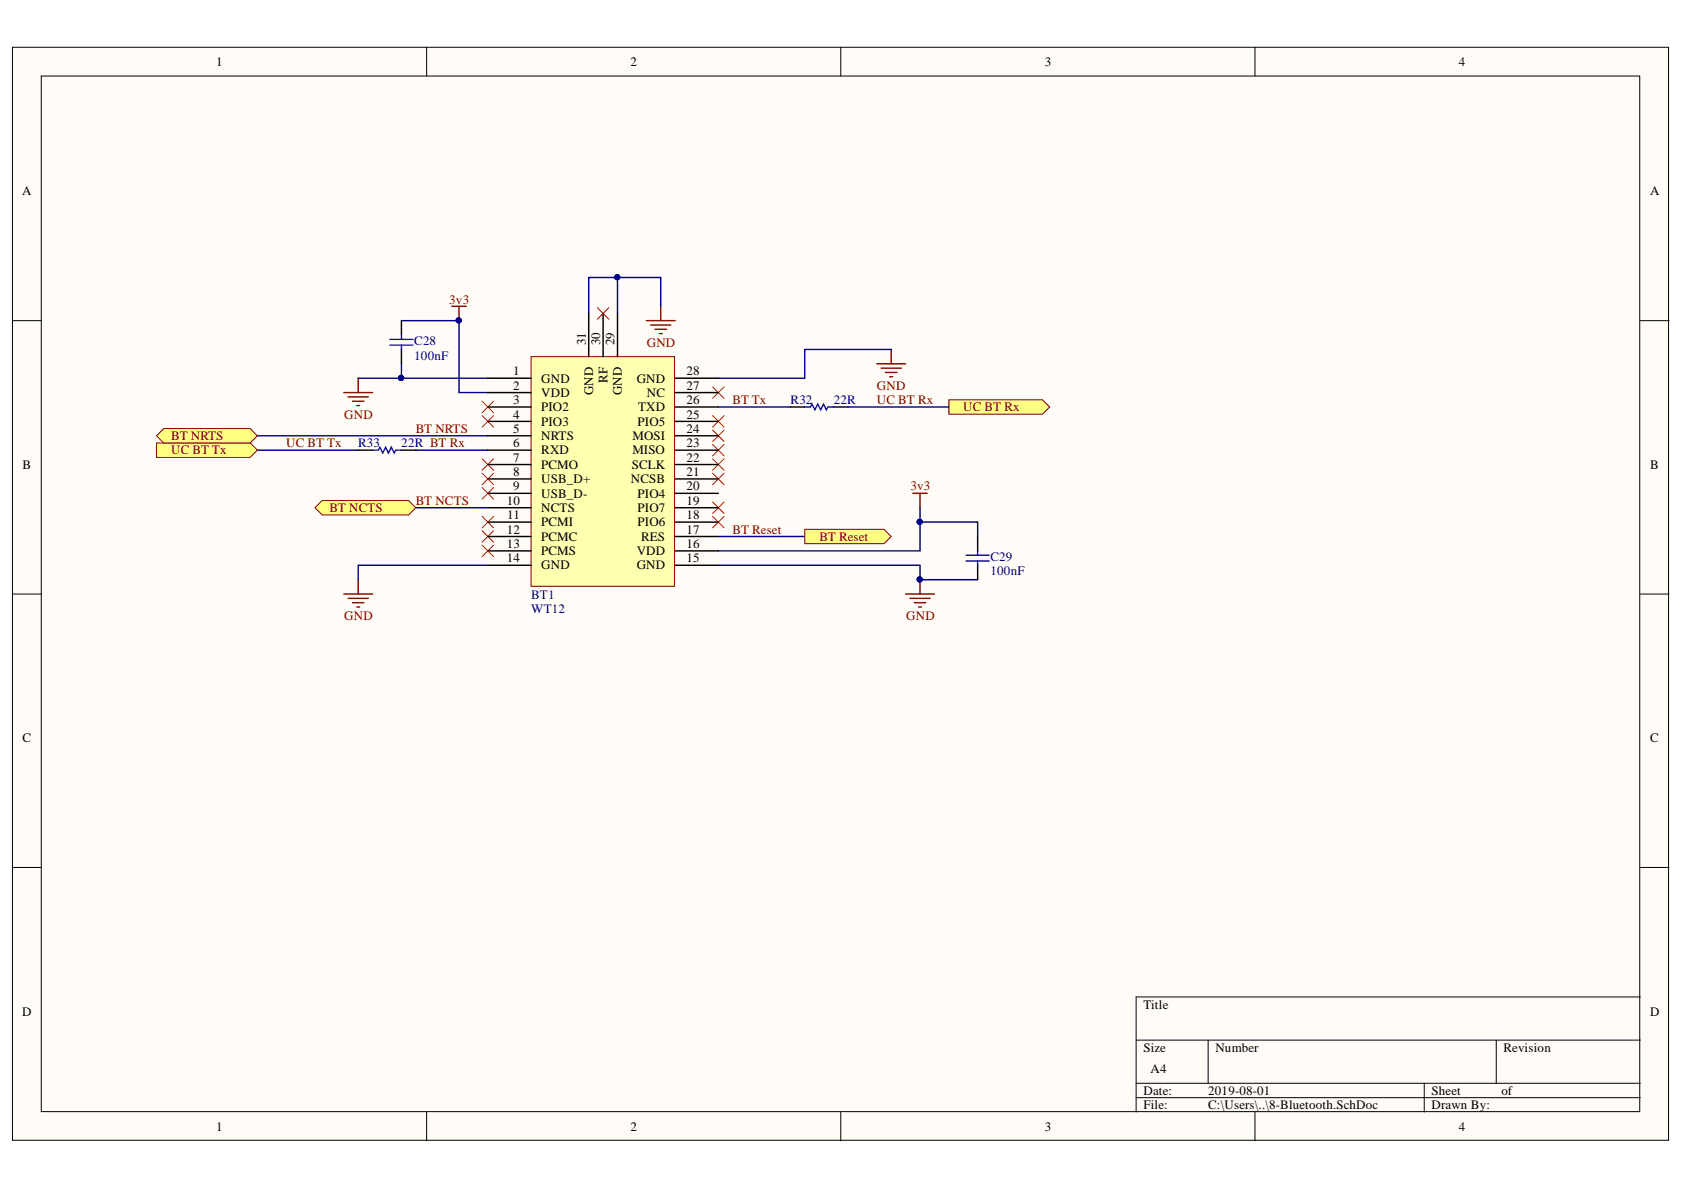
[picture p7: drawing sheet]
<svg xmlns="http://www.w3.org/2000/svg" width="297mm" height="210mm" viewBox="0 0 297 210" stroke-linecap="round" stroke-linejoin="round" font-family="sans-serif">
<g fill="#fffcf8" stroke="#000" stroke-width=".18">
<path d="M2.2 8.3h292.1v192.8h-292.1z"/>
<path d="M7.3 13.4h281.9v182.7h-281.9z"/>
</g>
<g fill="none" stroke="#000" stroke-width=".18">
<path d="M75.3 8.3v5.1M148.3 8.3v5.1M221.4 8.3v5.1M2.2 56.6h5.1M289.3 56.6h5.1M2.2 104.8h5.1M289.3 104.8h5.1M2.2 153h5.1M289.3 153h5.1M289.3 175.9h-88.9v20.3M75.3 196.2v5M148.3 196.2v5"/>
<path d="M200.4 183.5h88.9M200.4 191.1h88.9M200.4 193.6h88.9M213.1 183.5v7.6M221.4 196.2v5M251.2 191.1v5.1M263.9 183.5v7.6"/>
</g>
<g fill="none" stroke="#f00" stroke-width=".18">
<path d="M105.4 54.3l2 2M107.4 54.3l-2 2M85 73.3l2.1 2M85 70.8l2.1 2M87.1 73.3l-2.1 2M87.1 70.8l-2.1 2M125.7 68.2l2 2.1M125.7 73.3l2 2M125.7 75.9l2 2M125.7 78.4l2 2M127.7 68.2l-2 2.1M127.7 73.3l-2 2"/>
<path d="M127.7 75.9l-2 2M127.7 78.4l-2 2M85 96.2l2.1 2M85 93.6l2.1 2M85 91.1l2.1 2M85 86l2.1 2M85 83.5l2.1 2M85 80.9l2.1 2.1M87.1 96.2l-2.1 2M87.1 93.6l-2.1 2M87.1 91.1l-2.1 2M87.1 86l-2.1 2"/>
<path d="M87.1 83.5l-2.1 2M87.1 80.9l-2.1 2.1M125.7 88.5l2 2.1M125.7 91.1l2 2M125.7 80.9l2 2.1M127.7 88.5l-2 2.1M127.7 91.1l-2 2M127.7 80.9l-2 2.1"/>
</g>
<g fill="none" stroke="#800000" stroke-width=".25">
<path d="M114 56.6h5.1M114.8 57.3h3.5M115.5 58.1h2.1M116.3 58.8h.5M116.5 54v2.6M60.6 69.3h5.1M61.4 70h3.6M62.2 70.8h2M62.9 71.5h.5M63.2 66.7v2.6M154.7 64.2h5M155.4 64.9h3.6"/>
<path d="M156.2 65.7h2M156.9 66.5h.6M157.2 61.6v2.6M60.6 104.8h5.1M61.4 105.5h3.6M62.2 106.3h2M62.9 107.1h.5M63.2 102.2v2.6M159.7 104.8h5.1M160.5 105.5h3.6M161.3 106.3h2M162 107.1h.5"/>
<path d="M162.3 102.2v2.6"/>
</g>
<path d="M108.9 48.9v6.4M116.5 54v-5.1h-12.7v6.4M45.4 79.4h17.8M63.2 66.7h22.9M86.1 99.7h-22.9v2.5" fill="none" stroke="#000080" stroke-width=".25"/>
<g fill="#000080" stroke="#000080" stroke-width=".18">
<circle cx="108.9" cy="48.9" r=".46"/>
<circle cx="162.2" cy="102.2" r=".47"/>
<circle cx="70.7" cy="66.7" r=".46"/>
</g>
<path d="M27.6 78.1h16.5l1.3 1.3-1.3 1.3h-16.5z" fill-rule="evenodd" fill="#ffff80" stroke="#800000" stroke-width=".18"/>
<path d="M73.3 79.4h12.8M126.7 71.8h12.7M157.2 61.6h-15.2v5.1h-15.3" fill="none" stroke="#000080" stroke-width=".25"/>
<path d="M167.4 70.5h16.5l1.3 1.3-1.3 1.3h-16.5z" fill-rule="evenodd" fill="#ffff80" stroke="#800000" stroke-width=".18"/>
<path d="M45.4 76.9h40.7M149.6 71.8h17.8M73.3 89.6h12.8" fill="none" stroke="#000080" stroke-width=".25"/>
<g fill="#ffff80" stroke="#800000" stroke-width=".18">
<path d="M27.6 76.9l1.3-1.3h15.2l1.3 1.3-1.3 1.2h-15.2z" fill-rule="evenodd"/>
<path d="M55.6 89.6l1.2-1.3h15.3l1.2 1.3-1.2 1.2h-15.3z" fill-rule="evenodd"/>
</g>
<path d="M79.7 54h2.5M81 54v2.6M161 87h2.6M162.3 87v2.6" fill="none" stroke="#800000" stroke-width=".25"/>
<g fill="#000080" stroke="#000080" stroke-width=".18">
<circle cx="80.9" cy="56.5" r=".46"/>
<circle cx="162.2" cy="92" r=".46"/>
<circle cx="162.2" cy="102.2" r=".47"/>
<circle cx="70.7" cy="66.7" r=".46"/>
</g>
<path d="M70.8 56.6h10.2v12.7h5.1M70.8 64.2v2.5M126.7 99.7h35.6v2.5h10.1M126.7 94.6h15.3M162.3 89.6v2.5M172.4 94.6v-2.5h-10.1v5.1h-35.6" fill="none" stroke="#000080" stroke-width=".25"/>
<path d="M125.7 83.5l2 2M127.7 83.5l-2 2" fill="none" stroke="#f00" stroke-width=".18"/>
<path d="M142 93.4h13.9l1.3 1.2-1.3 1.3h-13.9z" fill-rule="evenodd" fill="#ffff80" stroke="#800000" stroke-width=".18"/>
<path d="M70.8 56.6v2.5M63.2 79.4h2.5M70.8 61.6v2.6M70.8 79.4h2.5M139.4 71.8h2.6M147 71.8h2.6M172.4 94.6v2.6M172.4 99.7v2.5" fill="none" stroke="#000" stroke-width=".25"/>
<path d="M68.8 59.9h4M70.8 59.1v.8M65.7 79.4h1l.3-.5 .5 1 .5-1 .5 1 .5-1 .5 1 .3-.5h1M68.8 60.9h4M70.8 60.9v.7M142 71.8h1l.2-.5 .5 1 .5-1 .6 1 .5-1 .5 1 .2-.5h1M170.4 97.9h4.1M170.4 98.9h4.1M172.4 97.2v.7M172.4 98.9v.8" fill="none" stroke="#00f" stroke-width=".25"/>
<path d="M93.7 62.9h25.3v40.5h-25.3z" fill="#ffffb0" stroke="#800000" stroke-width=".18"/>
<g fill="none" stroke="#000" stroke-width=".25">
<path d="M103.8 55.3v7.6M106.4 55.3v7.6M108.9 55.3v7.6M86.1 66.7h7.6M86.1 69.3h7.6M86.1 71.8h7.6M86.1 74.3h7.6M86.1 76.9h7.6M86.1 79.4h7.6M119.1 66.7h7.6M119.1 69.3h7.6M119.1 71.8h7.6"/>
<path d="M119.1 74.3h7.6M119.1 76.9h7.6M119.1 79.4h7.6M86.1 81.9h7.6M86.1 84.5h7.6M86.1 87h7.6M86.1 89.6h7.6M86.1 92.1h7.6M86.1 94.6h7.6M86.1 97.2h7.6M86.1 99.7h7.6M119.1 81.9h7.6"/>
<path d="M119.1 84.5h7.6M119.1 87h7.6M119.1 89.6h7.6M119.1 92.1h7.6M119.1 94.6h7.6M119.1 97.2h7.6M119.1 99.7h7.6"/>
</g>
<g font-size="2.3">
<text x="38.1" y="11.6">1</text>
<text x="111.2" y="11.6">2</text>
<text x="184.3" y="11.6">3</text>
<text x="257.3" y="11.6">4</text>
<text x="3.9" y="34.5">A</text>
<text x="291.1" y="34.5">A</text>
<text x="103.3" y="60.9" transform="rotate(-90 103.3 60.9)">31</text>
<text x="105.9" y="60.9" transform="rotate(-90 105.9 60.9)">30</text>
<text x="108.4" y="60.9" transform="rotate(-90 108.4 60.9)">29</text>
<text x="90.5" y="66.2">1</text>
<text x="90.5" y="68.8">2</text>
<text x="90.5" y="71.3">3</text>
<text x="95.5" y="67.5">GND</text>
<text x="95.5" y="70">VDD</text>
<text x="104.6" y="69.7" transform="rotate(-90 104.6 69.7)">GND</text>
<text x="107.1" y="67.5" transform="rotate(-90 107.1 67.5)">RF</text>
<text x="109.7" y="69.7" transform="rotate(-90 109.7 69.7)">GND</text>
<text x="112.3" y="67.5">GND</text>
<text x="114.1" y="70">NC</text>
<text x="121.1" y="71.3">26</text>
<text x="121.1" y="68.8">27</text>
<text x="121.1" y="66.2">28</text>
<text x="90.5" y="73.8">4</text>
<text x="90.5" y="76.4">5</text>
<text x="95.5" y="72.6">PIO2</text>
<text x="95.5" y="75.1">PIO3</text>
<text x="95.5" y="77.6">NRTS</text>
<text x="111.5" y="77.6">MOSI</text>
<text x="112.5" y="75.1">PIO5</text>
<text x="112.6" y="72.6">TXD</text>
<text x="121.1" y="76.4">24</text>
<text x="121.1" y="73.8">25</text>
<text x="4" y="82.7">B</text>
<text x="90.5" y="78.9">6</text>
<text x="90.5" y="81.4">7</text>
<text x="90.5" y="84">8</text>
<text x="95.5" y="80.2">RXD</text>
<text x="95.5" y="82.7">PCMO</text>
<text x="111.5" y="82.7">SCLK</text>
<text x="111.5" y="80.2">MISO</text>
<text x="121.1" y="84">21</text>
<text x="121.1" y="81.4">22</text>
<text x="121.1" y="78.9">23</text>
<text x="291.1" y="82.7">B</text>
<text x="89.4" y="89">10</text>
<text x="90.5" y="86.5">9</text>
<text x="95.5" y="85.2">USB_D+</text>
<text x="95.5" y="87.8">USB_D-</text>
<text x="111.3" y="85.2">NCSB</text>
<text x="112.5" y="87.8">PIO4</text>
<text x="121.1" y="89">19</text>
<text x="121.1" y="86.5">20</text>
<text x="89.4" y="94.1">12</text>
<text x="89.5" y="91.6">11</text>
<text x="95.5" y="90.3">NCTS</text>
<text x="95.5" y="92.8">PCMI</text>
<text x="95.5" y="95.4">PCMC</text>
<text x="112.5" y="92.8">PIO6</text>
<text x="112.5" y="90.3">PIO7</text>
<text x="113.1" y="95.4">RES</text>
<text x="121.1" y="94.1">17</text>
<text x="121.1" y="91.6">18</text>
<text x="89.4" y="96.6">13</text>
<text x="89.4" y="99.2">14</text>
<text x="95.5" y="97.9">PCMS</text>
<text x="95.5" y="100.4">GND</text>
<text x="112.3" y="100.4">GND</text>
<text x="112.3" y="97.9">VDD</text>
<text x="121.1" y="99.2">15</text>
<text x="121.1" y="96.6">16</text>
<text x="4" y="130.9">C</text>
<text x="291.1" y="130.9">C</text>
<text x="3.9" y="179.2">D</text>
<text x="201.7" y="177.9">Title</text>
<text x="291.1" y="179.2">D</text>
<text x="201.7" y="185.5">Size</text>
<text x="214.4" y="185.5">Number</text>
<text x="265.2" y="185.5">Revision</text>
<text x="203" y="189.3">A4</text>
<text x="201.7" y="193.1">Date:</text>
<text x="201.7" y="195.7">File:</text>
<text x="213.1" y="193.1">2019-08-01</text>
<text x="213.1" y="195.7">C:\Users\..\8-Bluetooth.SchDoc</text>
<text x="252.5" y="193.1">Sheet</text>
<text x="252.5" y="195.7">Drawn By:</text>
<text x="264.8" y="193.1">of</text>
<text x="38.1" y="199.5">1</text>
<text x="111.2" y="199.5">2</text>
<text x="184.3" y="199.5">3</text>
<text x="257.3" y="199.5">4</text>
</g>
<g font-size="2.3" fill="#800000">
<text x="79.2" y="53.6">3v3</text>
<text x="114.1" y="61.2">GND</text>
<text x="129.2" y="71.3">BT Tx</text>
<text x="154.7" y="68.8">GND</text>
<text x="154.7" y="71.3">UC BT Rx</text>
<text x="30.2" y="77.6">BT NRTS</text>
<text x="60.7" y="73.8">GND</text>
<text x="73.3" y="76.4">BT NRTS</text>
<text x="169.9" y="72.6">UC BT Rx</text>
<text x="30.2" y="80.2">UC BT Tx</text>
<text x="50.5" y="78.9">UC BT Tx</text>
<text x="73.3" y="89">BT NCTS</text>
<text x="160.6" y="86.5">3v3</text>
<text x="58.1" y="90.3">BT NCTS</text>
<text x="129.2" y="94.1">BT Reset</text>
<text x="144.5" y="95.4">BT Reset</text>
<text x="60.7" y="109.4">GND</text>
<text x="159.8" y="109.4">GND</text>
</g>
<g font-size="2.3" fill="#000080">
<text x="73.1" y="63.4">100nF</text>
<text x="73.1" y="60.9">C28</text>
<text x="139.5" y="71.3">R32</text>
<text x="147.1" y="71.3">22R</text>
<text x="63.2" y="78.9">R33</text>
<text x="70.8" y="78.9">22R BT Rx</text>
<text x="174.7" y="101.5">100nF</text>
<text x="174.7" y="98.9">C29</text>
<text x="93.7" y="105.6">BT1</text>
<text x="93.7" y="108.1">WT12</text>
</g>
</svg>
